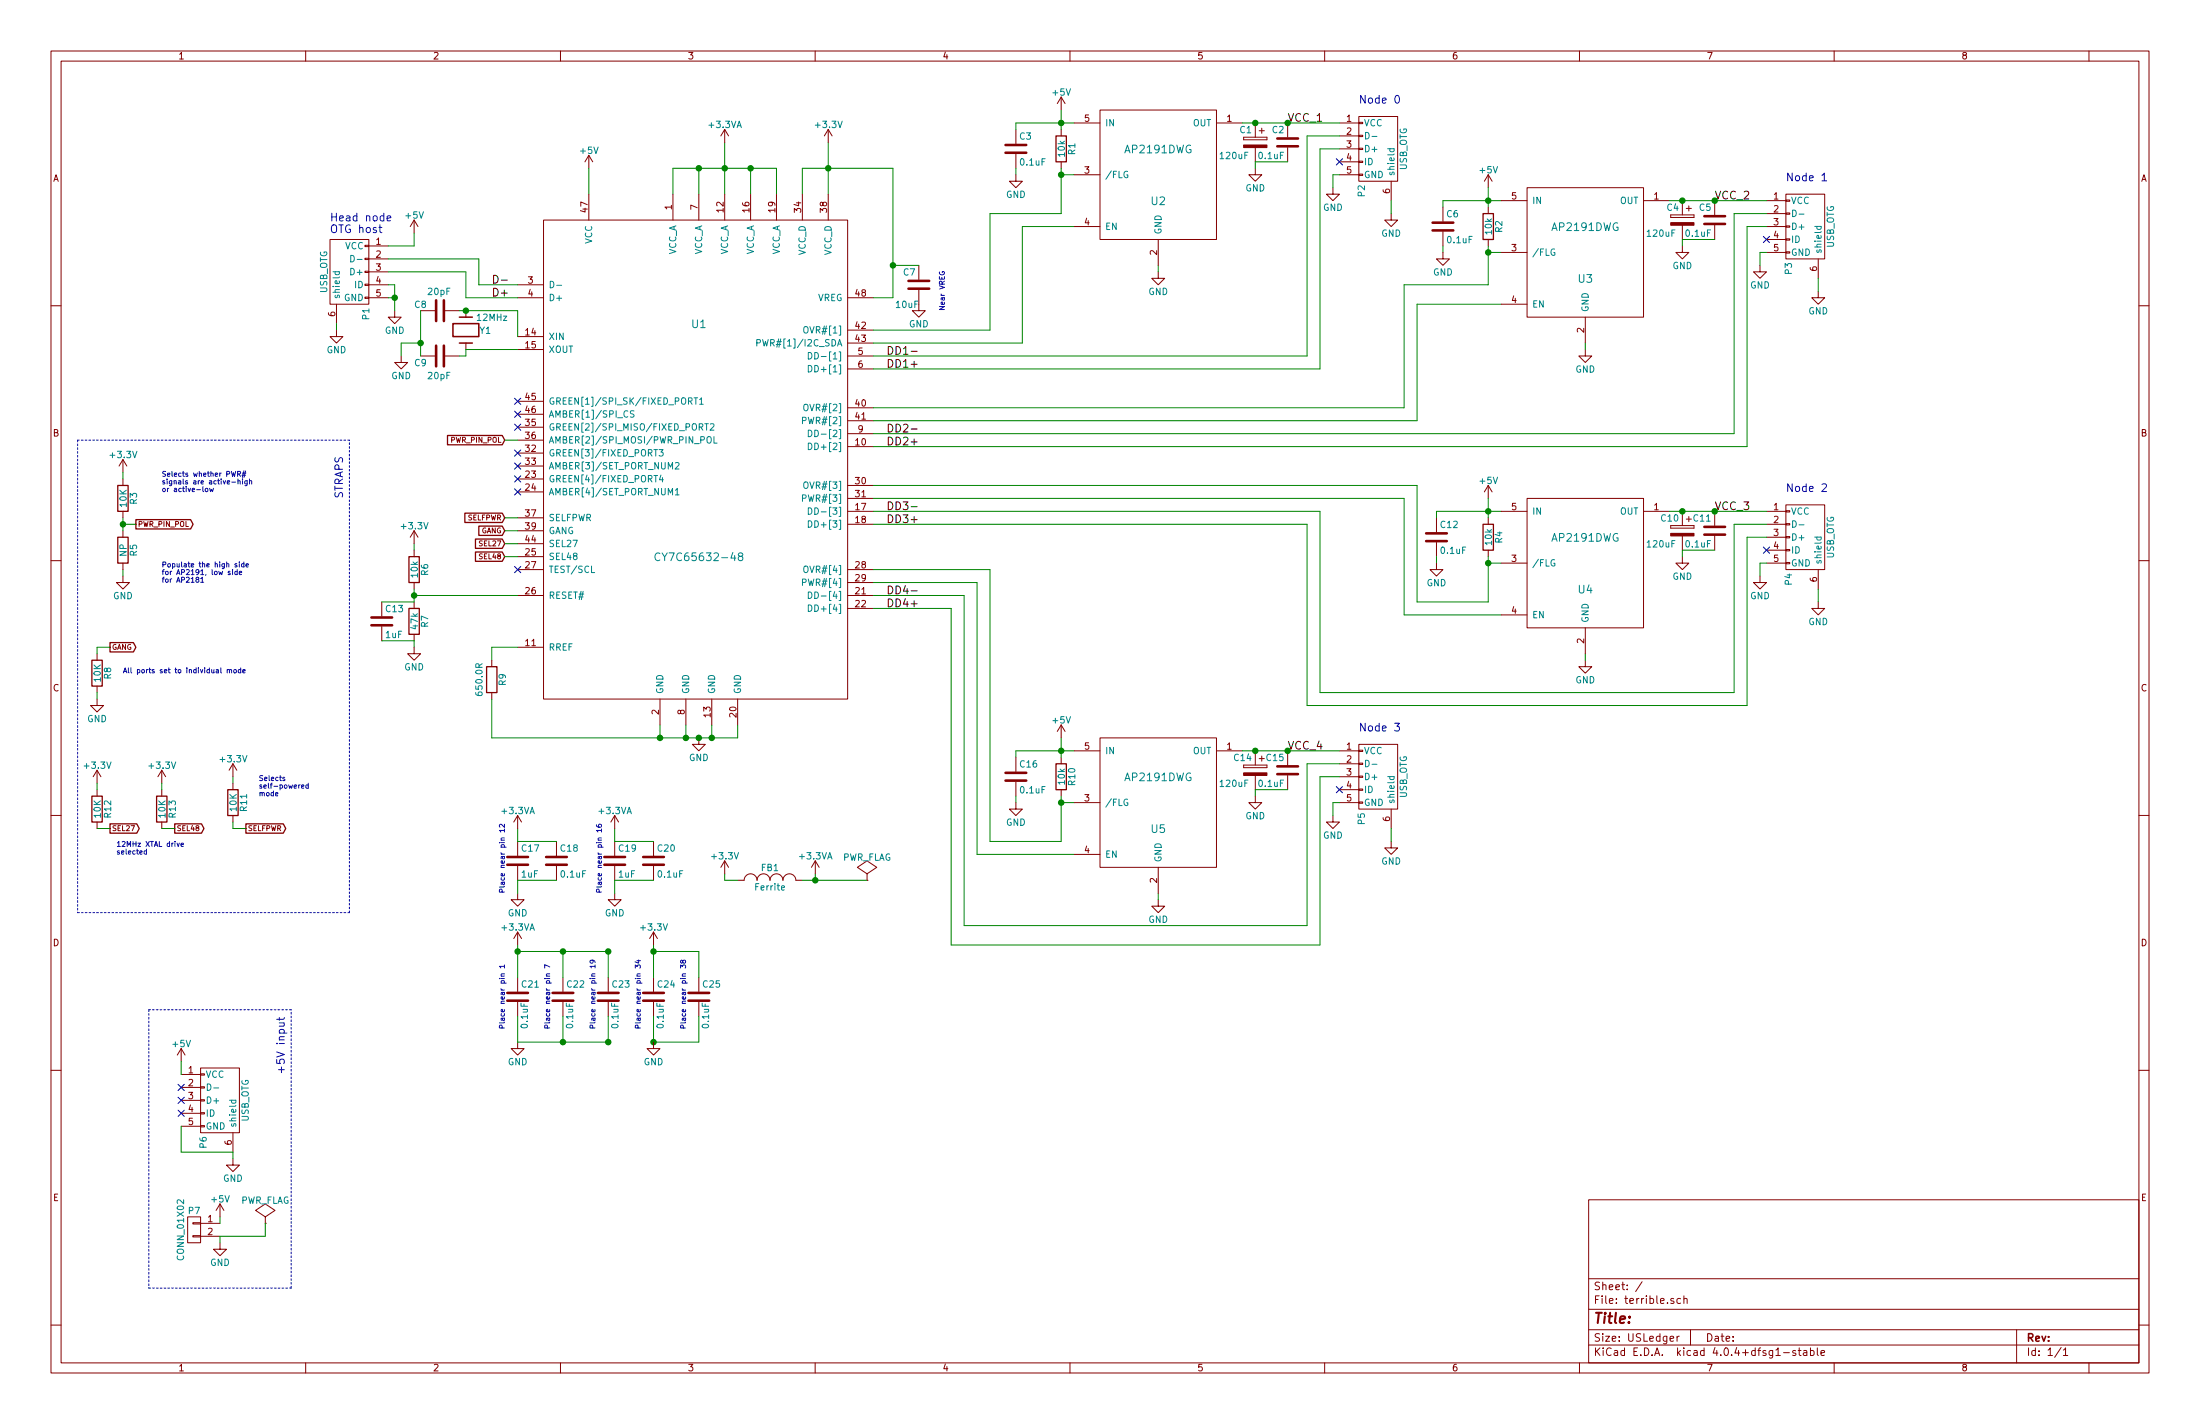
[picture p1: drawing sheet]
EESchema Schematic File Version 2
LIBS:power
LIBS:device
LIBS:transistors
LIBS:conn
LIBS:linear
LIBS:regul
LIBS:74xx
LIBS:cmos4000
LIBS:adc-dac
LIBS:memory
LIBS:xilinx
LIBS:microcontrollers
LIBS:dsp
LIBS:microchip
LIBS:analog_switches
LIBS:motorola
LIBS:texas
LIBS:intel
LIBS:audio
LIBS:interface
LIBS:digital-audio
LIBS:philips
LIBS:display
LIBS:cypress
LIBS:siliconi
LIBS:opto
LIBS:atmel
LIBS:contrib
LIBS:valves
LIBS:cy7c65632-48
LIBS:ap2191dwg
LIBS:terrible-cache
EELAYER 25 0
EELAYER END
$Descr USLedger 17000 11000
encoding utf-8
Sheet 1 1
Title ""
Date ""
Rev ""
Comp ""
Comment1 ""
Comment2 ""
Comment3 ""
Comment4 ""
$EndDescr
$Comp
L CY7C65632-48 U1
U 1 1
P 5400 3600
F 0 "U1" H 5400 4700 60  0000 C CNN
F 1 "CY7C65632-48" H 5400 2900 60  0000 C CNN
F 2 "Housings_QFP:TQFP-48_7x7mm_Pitch0.5mm" H 5400 3500 60  0001 C CNN
F 3 "" H 5400 3500 60  0001 C CNN
	1    5400 3600
	1    0    0    -1  
$EndComp
$Comp
L GND #PWR01
U 1 1
P 8950 2100
F 0 "#PWR01" H 8950 1850 50  0001 C CNN
F 1 "GND" H 8950 1950 50  0000 C CNN
F 2 "" H 8950 2100 50  0000 C CNN
F 3 "" H 8950 2100 50  0000 C CNN
	1    8950 2100
	1    0    0    -1  
$EndComp
$Comp
L R R1
U 1 1
P 8200 1150
F 0 "R1" V 8280 1150 50  0000 C CNN
F 1 "10k" V 8200 1150 50  0000 C CNN
F 2 "Resistors_SMD:R_0603_HandSoldering" V 8130 1150 50  0001 C CNN
F 3 "" H 8200 1150 50  0000 C CNN
	1    8200 1150
	1    0    0    -1  
$EndComp
$Comp
L C C3
U 1 1
P 7850 1150
F 0 "C3" H 7875 1250 50  0000 L CNN
F 1 "0.1uF" H 7875 1050 50  0000 L CNN
F 2 "Capacitors_SMD:C_0805_HandSoldering" H 7888 1000 50  0001 C CNN
F 3 "" H 7850 1150 50  0000 C CNN
	1    7850 1150
	1    0    0    -1  
$EndComp
$Comp
L +5V #PWR02
U 1 1
P 8200 850
F 0 "#PWR02" H 8200 700 50  0001 C CNN
F 1 "+5V" H 8200 990 50  0000 C CNN
F 2 "" H 8200 850 50  0000 C CNN
F 3 "" H 8200 850 50  0000 C CNN
	1    8200 850 
	1    0    0    -1  
$EndComp
$Comp
L USB_OTG P2
U 1 1
P 10650 1150
F 0 "P2" H 10975 1025 50  0000 C CNN
F 1 "USB_OTG" H 10650 1350 50  0000 C CNN
F 2 "Connect:USB_Micro-B" V 10600 1050 50  0001 C CNN
F 3 "" V 10600 1050 50  0000 C CNN
	1    10650 1150
	0    1    1    0   
$EndComp
$Comp
L GND #PWR03
U 1 1
P 10300 1450
F 0 "#PWR03" H 10300 1200 50  0001 C CNN
F 1 "GND" H 10300 1300 50  0000 C CNN
F 2 "" H 10300 1450 50  0000 C CNN
F 3 "" H 10300 1450 50  0000 C CNN
	1    10300 1450
	1    0    0    -1  
$EndComp
$Comp
L GND #PWR04
U 1 1
P 10750 1650
F 0 "#PWR04" H 10750 1400 50  0001 C CNN
F 1 "GND" H 10750 1500 50  0000 C CNN
F 2 "" H 10750 1650 50  0000 C CNN
F 3 "" H 10750 1650 50  0000 C CNN
	1    10750 1650
	1    0    0    -1  
$EndComp
NoConn ~ 10350 1250
$Comp
L GND #PWR05
U 1 1
P 12250 2700
F 0 "#PWR05" H 12250 2450 50  0001 C CNN
F 1 "GND" H 12250 2550 50  0000 C CNN
F 2 "" H 12250 2700 50  0000 C CNN
F 3 "" H 12250 2700 50  0000 C CNN
	1    12250 2700
	1    0    0    -1  
$EndComp
$Comp
L R R2
U 1 1
P 11500 1750
F 0 "R2" V 11580 1750 50  0000 C CNN
F 1 "10k" V 11500 1750 50  0000 C CNN
F 2 "Resistors_SMD:R_0603_HandSoldering" V 11430 1750 50  0001 C CNN
F 3 "" H 11500 1750 50  0000 C CNN
	1    11500 1750
	1    0    0    -1  
$EndComp
$Comp
L C C6
U 1 1
P 11150 1750
F 0 "C6" H 11175 1850 50  0000 L CNN
F 1 "0.1uF" H 11175 1650 50  0000 L CNN
F 2 "Capacitors_SMD:C_0805_HandSoldering" H 11188 1600 50  0001 C CNN
F 3 "" H 11150 1750 50  0000 C CNN
	1    11150 1750
	1    0    0    -1  
$EndComp
$Comp
L +5V #PWR06
U 1 1
P 11500 1450
F 0 "#PWR06" H 11500 1300 50  0001 C CNN
F 1 "+5V" H 11500 1590 50  0000 C CNN
F 2 "" H 11500 1450 50  0000 C CNN
F 3 "" H 11500 1450 50  0000 C CNN
	1    11500 1450
	1    0    0    -1  
$EndComp
$Comp
L GND #PWR07
U 1 1
P 12250 5100
F 0 "#PWR07" H 12250 4850 50  0001 C CNN
F 1 "GND" H 12250 4950 50  0000 C CNN
F 2 "" H 12250 5100 50  0000 C CNN
F 3 "" H 12250 5100 50  0000 C CNN
	1    12250 5100
	1    0    0    -1  
$EndComp
$Comp
L R R4
U 1 1
P 11500 4150
F 0 "R4" V 11580 4150 50  0000 C CNN
F 1 "10k" V 11500 4150 50  0000 C CNN
F 2 "Resistors_SMD:R_0603_HandSoldering" V 11430 4150 50  0001 C CNN
F 3 "" H 11500 4150 50  0000 C CNN
	1    11500 4150
	1    0    0    -1  
$EndComp
$Comp
L C C12
U 1 1
P 11100 4150
F 0 "C12" H 11125 4250 50  0000 L CNN
F 1 "0.1uF" H 11125 4050 50  0000 L CNN
F 2 "Capacitors_SMD:C_0805_HandSoldering" H 11138 4000 50  0001 C CNN
F 3 "" H 11100 4150 50  0000 C CNN
	1    11100 4150
	1    0    0    -1  
$EndComp
$Comp
L +5V #PWR08
U 1 1
P 11500 3850
F 0 "#PWR08" H 11500 3700 50  0001 C CNN
F 1 "+5V" H 11500 3990 50  0000 C CNN
F 2 "" H 11500 3850 50  0000 C CNN
F 3 "" H 11500 3850 50  0000 C CNN
	1    11500 3850
	1    0    0    -1  
$EndComp
$Comp
L GND #PWR09
U 1 1
P 8950 6950
F 0 "#PWR09" H 8950 6700 50  0001 C CNN
F 1 "GND" H 8950 6800 50  0000 C CNN
F 2 "" H 8950 6950 50  0000 C CNN
F 3 "" H 8950 6950 50  0000 C CNN
	1    8950 6950
	1    0    0    -1  
$EndComp
$Comp
L R R10
U 1 1
P 8200 6000
F 0 "R10" V 8280 6000 50  0000 C CNN
F 1 "10k" V 8200 6000 50  0000 C CNN
F 2 "Resistors_SMD:R_0603_HandSoldering" V 8130 6000 50  0001 C CNN
F 3 "" H 8200 6000 50  0000 C CNN
	1    8200 6000
	1    0    0    -1  
$EndComp
$Comp
L C C16
U 1 1
P 7850 6000
F 0 "C16" H 7875 6100 50  0000 L CNN
F 1 "0.1uF" H 7875 5900 50  0000 L CNN
F 2 "Capacitors_SMD:C_0805_HandSoldering" H 7888 5850 50  0001 C CNN
F 3 "" H 7850 6000 50  0000 C CNN
	1    7850 6000
	1    0    0    -1  
$EndComp
$Comp
L +5V #PWR010
U 1 1
P 8200 5700
F 0 "#PWR010" H 8200 5550 50  0001 C CNN
F 1 "+5V" H 8200 5840 50  0000 C CNN
F 2 "" H 8200 5700 50  0000 C CNN
F 3 "" H 8200 5700 50  0000 C CNN
	1    8200 5700
	1    0    0    -1  
$EndComp
Wire Wire Line
	6750 2550 7650 2550
Wire Wire Line
	6750 2650 7900 2650
Wire Wire Line
	7900 2650 7900 1750
Wire Wire Line
	7900 1750 8300 1750
Wire Wire Line
	8950 2050 8950 2100
Wire Wire Line
	7850 950  8300 950 
Wire Wire Line
	8200 850  8200 1000
Wire Wire Line
	8200 1300 8200 1650
Connection ~ 8200 1350
Wire Wire Line
	7850 1300 7850 1350
Wire Wire Line
	7850 1000 7850 950 
Connection ~ 8200 950 
Wire Wire Line
	6750 2750 10100 2750
Wire Wire Line
	6750 2850 10200 2850
Wire Wire Line
	10300 1450 10300 1350
Wire Wire Line
	10300 1350 10350 1350
Wire Wire Line
	10750 1650 10750 1550
Wire Wire Line
	10950 2350 11600 2350
Wire Wire Line
	12250 2650 12250 2700
Wire Wire Line
	11150 1550 11600 1550
Wire Wire Line
	11500 1450 11500 1600
Wire Wire Line
	11500 1900 11500 2200
Connection ~ 11500 1950
Wire Wire Line
	11150 1900 11150 1950
Wire Wire Line
	11150 1600 11150 1550
Connection ~ 11500 1550
Wire Wire Line
	10850 4750 11600 4750
Wire Wire Line
	12250 5050 12250 5100
Wire Wire Line
	11100 3950 11600 3950
Wire Wire Line
	11500 3850 11500 4000
Wire Wire Line
	11500 4300 11500 4650
Connection ~ 11500 4350
Wire Wire Line
	11100 4300 11100 4350
Wire Wire Line
	11100 4000 11100 3950
Connection ~ 11500 3950
Wire Wire Line
	7550 6600 8300 6600
Wire Wire Line
	8950 6900 8950 6950
Wire Wire Line
	7850 5800 8300 5800
Wire Wire Line
	8200 5700 8200 5850
Wire Wire Line
	8200 6150 8200 6500
Connection ~ 8200 6200
Wire Wire Line
	7850 6150 7850 6200
Wire Wire Line
	7850 5850 7850 5800
Connection ~ 8200 5800
Wire Wire Line
	10850 3150 6750 3150
Wire Wire Line
	6750 3250 10950 3250
Wire Wire Line
	10950 3250 10950 2350
Wire Wire Line
	6750 3350 13400 3350
Wire Wire Line
	6750 3450 13500 3450
Wire Wire Line
	6750 3750 10950 3750
Wire Wire Line
	10850 4750 10850 3850
Wire Wire Line
	10850 3850 6750 3850
Wire Wire Line
	6750 3950 10200 3950
Wire Wire Line
	10200 3950 10200 5350
Wire Wire Line
	10100 4050 10100 5450
Wire Wire Line
	10100 4050 6750 4050
Wire Wire Line
	7650 4400 7650 6500
Wire Wire Line
	7650 4400 6750 4400
Wire Wire Line
	6750 4500 7550 4500
Wire Wire Line
	6750 4600 7450 4600
Wire Wire Line
	7350 4700 6750 4700
Wire Wire Line
	5200 1500 5200 1300
Wire Wire Line
	6900 1300 6900 2300
Wire Wire Line
	6900 2300 6750 2300
Wire Wire Line
	5400 1500 5400 1300
Connection ~ 5400 1300
Wire Wire Line
	5600 1100 5600 1500
Connection ~ 5600 1300
Wire Wire Line
	5800 1300 5800 1500
Connection ~ 5800 1300
Wire Wire Line
	6000 1300 6000 1500
Wire Wire Line
	6200 1300 6200 1500
Wire Wire Line
	6400 1100 6400 1500
Connection ~ 6400 1300
$Comp
L +3.3V #PWR011
U 1 1
P 6400 1100
F 0 "#PWR011" H 6400 950 50  0001 C CNN
F 1 "+3.3V" H 6400 1240 50  0000 C CNN
F 2 "" H 6400 1100 50  0000 C CNN
F 3 "" H 6400 1100 50  0000 C CNN
	1    6400 1100
	1    0    0    -1  
$EndComp
$Comp
L +5V #PWR012
U 1 1
P 4550 1300
F 0 "#PWR012" H 4550 1150 50  0001 C CNN
F 1 "+5V" H 4550 1440 50  0000 C CNN
F 2 "" H 4550 1300 50  0000 C CNN
F 3 "" H 4550 1300 50  0000 C CNN
	1    4550 1300
	1    0    0    -1  
$EndComp
Wire Wire Line
	4550 1500 4550 1300
$Comp
L GND #PWR013
U 1 1
P 5400 5700
F 0 "#PWR013" H 5400 5450 50  0001 C CNN
F 1 "GND" H 5400 5550 50  0000 C CNN
F 2 "" H 5400 5700 50  0000 C CNN
F 3 "" H 5400 5700 50  0000 C CNN
	1    5400 5700
	1    0    0    -1  
$EndComp
Wire Wire Line
	5100 5600 5100 5700
Wire Wire Line
	3800 5700 5700 5700
Wire Wire Line
	5700 5700 5700 5600
Connection ~ 5400 5700
Wire Wire Line
	5500 5600 5500 5700
Connection ~ 5500 5700
Wire Wire Line
	5300 5600 5300 5700
Connection ~ 5300 5700
$Comp
L USB_OTG P1
U 1 1
P 2700 2100
F 0 "P1" H 3025 1975 50  0000 C CNN
F 1 "USB_OTG" H 2700 2300 50  0000 C CNN
F 2 "Connect:USB_Micro-B" V 2650 2000 50  0001 C CNN
F 3 "" V 2650 2000 50  0000 C CNN
	1    2700 2100
	0    -1   1    0   
$EndComp
Wire Wire Line
	3000 2000 3700 2000
Wire Wire Line
	3700 2000 3700 2200
Wire Wire Line
	3700 2200 4000 2200
Wire Wire Line
	3000 2100 3600 2100
Wire Wire Line
	3600 2100 3600 2300
Wire Wire Line
	3600 2300 4000 2300
$Comp
L GND #PWR014
U 1 1
P 2600 2550
F 0 "#PWR014" H 2600 2300 50  0001 C CNN
F 1 "GND" H 2600 2400 50  0000 C CNN
F 2 "" H 2600 2550 50  0000 C CNN
F 3 "" H 2600 2550 50  0000 C CNN
	1    2600 2550
	1    0    0    -1  
$EndComp
$Comp
L GND #PWR015
U 1 1
P 3050 2400
F 0 "#PWR015" H 3050 2150 50  0001 C CNN
F 1 "GND" H 3050 2250 50  0000 C CNN
F 2 "" H 3050 2400 50  0000 C CNN
F 3 "" H 3050 2400 50  0000 C CNN
	1    3050 2400
	1    0    0    -1  
$EndComp
Wire Wire Line
	2600 2500 2600 2550
Wire Wire Line
	3000 2200 3050 2200
Wire Wire Line
	3050 2200 3050 2400
Wire Wire Line
	3000 2300 3050 2300
Connection ~ 3050 2300
Text Notes 2550 1800 0    60   ~ 0
Head node\nOTG host
Text Notes 10500 800  0    60   ~ 0
Node 0
Text Notes 13800 1400 0    60   ~ 0
Node 1
Text Notes 13800 3800 0    60   ~ 0
Node 2
Text Notes 10500 5650 0    60   ~ 0
Node 3
Wire Wire Line
	4000 2400 4000 2600
$Comp
L C C8
U 1 1
P 3400 2400
F 0 "C8" V 3350 2200 50  0000 L CNN
F 1 "20pF" V 3250 2300 50  0000 L CNN
F 2 "Capacitors_SMD:C_0805_HandSoldering" H 3438 2250 50  0001 C CNN
F 3 "" H 3400 2400 50  0000 C CNN
	1    3400 2400
	0    1    1    0   
$EndComp
$Comp
L C C9
U 1 1
P 3400 2750
F 0 "C9" V 3450 2550 50  0000 L CNN
F 1 "20pF" V 3550 2650 50  0000 L CNN
F 2 "Capacitors_SMD:C_0805_HandSoldering" H 3438 2600 50  0001 C CNN
F 3 "" H 3400 2750 50  0000 C CNN
	1    3400 2750
	0    1    1    0   
$EndComp
$Comp
L Crystal Y1
U 1 1
P 3600 2550
F 0 "Y1" V 3600 2700 50  0000 C CNN
F 1 "12MHz" V 3500 2750 50  0000 C CNN
F 2 "Crystals:Crystal_HC49-SD_SMD" H 3600 2550 50  0001 C CNN
F 3 "" H 3600 2550 50  0000 C CNN
	1    3600 2550
	0    1    1    0   
$EndComp
Wire Wire Line
	3550 2400 4000 2400
Wire Wire Line
	3550 2750 3600 2750
Wire Wire Line
	3600 2750 3600 2700
Wire Wire Line
	3600 2700 4000 2700
Connection ~ 3600 2400
Wire Wire Line
	3250 2400 3250 2750
$Comp
L GND #PWR016
U 1 1
P 3100 2750
F 0 "#PWR016" H 3100 2500 50  0001 C CNN
F 1 "GND" H 3100 2600 50  0000 C CNN
F 2 "" H 3100 2750 50  0000 C CNN
F 3 "" H 3100 2750 50  0000 C CNN
	1    3100 2750
	1    0    0    -1  
$EndComp
Wire Wire Line
	3100 2750 3100 2650
Wire Wire Line
	3100 2650 3250 2650
Connection ~ 3250 2650
NoConn ~ 4000 4400
$Comp
L AP2191DWG U2
U 1 1
P 8950 1400
F 0 "U2" H 8950 1250 60  0000 C CNN
F 1 "AP2191DWG" H 8950 1650 60  0000 C CNN
F 2 "TO_SOT_Packages_SMD:SOT-23-5" H 8950 1400 60  0001 C CNN
F 3 "" H 8950 1400 60  0001 C CNN
	1    8950 1400
	1    0    0    -1  
$EndComp
$Comp
L AP2191DWG U3
U 1 1
P 12250 2000
F 0 "U3" H 12250 1850 60  0000 C CNN
F 1 "AP2191DWG" H 12250 2250 60  0000 C CNN
F 2 "TO_SOT_Packages_SMD:SOT-23-5" H 12250 2000 60  0001 C CNN
F 3 "" H 12250 2000 60  0001 C CNN
	1    12250 2000
	1    0    0    -1  
$EndComp
$Comp
L AP2191DWG U4
U 1 1
P 12250 4400
F 0 "U4" H 12250 4250 60  0000 C CNN
F 1 "AP2191DWG" H 12250 4650 60  0000 C CNN
F 2 "TO_SOT_Packages_SMD:SOT-23-5" H 12250 4400 60  0001 C CNN
F 3 "" H 12250 4400 60  0001 C CNN
	1    12250 4400
	1    0    0    -1  
$EndComp
$Comp
L AP2191DWG U5
U 1 1
P 8950 6250
F 0 "U5" H 8950 6100 60  0000 C CNN
F 1 "AP2191DWG" H 8950 6500 60  0000 C CNN
F 2 "TO_SOT_Packages_SMD:SOT-23-5" H 8950 6250 60  0001 C CNN
F 3 "" H 8950 6250 60  0001 C CNN
	1    8950 6250
	1    0    0    -1  
$EndComp
Text GLabel 3900 4200 0    39   Input ~ 0
SEL27
Text GLabel 3900 4300 0    39   Input ~ 0
SEL48
Text GLabel 3900 4000 0    39   Input ~ 0
SELFPWR
Text GLabel 3900 4100 0    39   Input ~ 0
GANG
NoConn ~ 4000 3200
NoConn ~ 4000 3100
NoConn ~ 4000 3300
NoConn ~ 4000 3500
NoConn ~ 4000 3700
NoConn ~ 4000 3800
NoConn ~ 4000 3600
Text GLabel 3900 3400 0    39   Input ~ 0
PWR_PIN_POL
Wire Wire Line
	3900 3400 4000 3400
Wire Wire Line
	4000 4000 3900 4000
Wire Wire Line
	3900 4100 4000 4100
Wire Wire Line
	4000 4200 3900 4200
Wire Wire Line
	3900 4300 4000 4300
Text GLabel 1050 4050 2    39   Output ~ 0
PWR_PIN_POL
$Comp
L R R3
U 1 1
P 950 3850
F 0 "R3" V 1030 3850 50  0000 C CNN
F 1 "10K" V 950 3850 50  0000 C CNN
F 2 "Resistors_SMD:R_0603_HandSoldering" V 880 3850 50  0001 C CNN
F 3 "" H 950 3850 50  0000 C CNN
	1    950  3850
	1    0    0    -1  
$EndComp
$Comp
L +3.3V #PWR017
U 1 1
P 950 3650
F 0 "#PWR017" H 950 3500 50  0001 C CNN
F 1 "+3.3V" H 950 3790 50  0000 C CNN
F 2 "" H 950 3650 50  0000 C CNN
F 3 "" H 950 3650 50  0000 C CNN
	1    950  3650
	1    0    0    -1  
$EndComp
Wire Wire Line
	950  3650 950  3700
Wire Wire Line
	950  4000 950  4100
Wire Wire Line
	950  4050 1050 4050
Connection ~ 950  4050
Text Notes 1250 4500 0    39   ~ 0
Populate the high side\nfor AP2191, low side\nfor AP2181
Text Notes 1250 3800 0    39   ~ 0
Selects whether PWR#\nsignals are active-high\nor active-low
Text GLabel 850  5000 2    39   Output ~ 0
GANG
$Comp
L R R8
U 1 1
P 750 5200
F 0 "R8" V 830 5200 50  0000 C CNN
F 1 "10K" V 750 5200 50  0000 C CNN
F 2 "Resistors_SMD:R_0603_HandSoldering" V 680 5200 50  0001 C CNN
F 3 "" H 750 5200 50  0000 C CNN
	1    750  5200
	1    0    0    -1  
$EndComp
$Comp
L GND #PWR018
U 1 1
P 750 5400
F 0 "#PWR018" H 750 5150 50  0001 C CNN
F 1 "GND" H 750 5250 50  0000 C CNN
F 2 "" H 750 5400 50  0000 C CNN
F 3 "" H 750 5400 50  0000 C CNN
	1    750  5400
	1    0    0    -1  
$EndComp
Wire Wire Line
	750  5000 850  5000
Wire Wire Line
	750  5350 750  5400
Wire Wire Line
	750  5000 750  5050
Text Notes 950  5200 0    39   ~ 0
All ports set to individual mode
Text GLabel 1350 6400 2    39   Output ~ 0
SEL48
$Comp
L R R13
U 1 1
P 1250 6250
F 0 "R13" V 1330 6250 50  0000 C CNN
F 1 "10K" V 1250 6250 50  0000 C CNN
F 2 "Resistors_SMD:R_0603_HandSoldering" V 1180 6250 50  0001 C CNN
F 3 "" H 1250 6250 50  0000 C CNN
	1    1250 6250
	1    0    0    -1  
$EndComp
$Comp
L +3.3V #PWR019
U 1 1
P 1250 6050
F 0 "#PWR019" H 1250 5900 50  0001 C CNN
F 1 "+3.3V" H 1250 6190 50  0000 C CNN
F 2 "" H 1250 6050 50  0000 C CNN
F 3 "" H 1250 6050 50  0000 C CNN
	1    1250 6050
	1    0    0    -1  
$EndComp
Wire Wire Line
	1250 6050 1250 6100
Wire Wire Line
	1250 6400 1350 6400
Text GLabel 850  6400 2    39   Output ~ 0
SEL27
$Comp
L R R12
U 1 1
P 750 6250
F 0 "R12" V 830 6250 50  0000 C CNN
F 1 "10K" V 750 6250 50  0000 C CNN
F 2 "Resistors_SMD:R_0603_HandSoldering" V 680 6250 50  0001 C CNN
F 3 "" H 750 6250 50  0000 C CNN
	1    750  6250
	1    0    0    -1  
$EndComp
$Comp
L +3.3V #PWR020
U 1 1
P 750 6050
F 0 "#PWR020" H 750 5900 50  0001 C CNN
F 1 "+3.3V" H 750 6190 50  0000 C CNN
F 2 "" H 750 6050 50  0000 C CNN
F 3 "" H 750 6050 50  0000 C CNN
	1    750  6050
	1    0    0    -1  
$EndComp
Wire Wire Line
	750  6050 750  6100
Wire Wire Line
	750  6400 850  6400
Text Notes 900  6600 0    39   ~ 0
12MHz XTAL drive\nselected
Text GLabel 1900 6400 2    39   Output ~ 0
SELFPWR
$Comp
L R R11
U 1 1
P 1800 6200
F 0 "R11" V 1880 6200 50  0000 C CNN
F 1 "10K" V 1800 6200 50  0000 C CNN
F 2 "Resistors_SMD:R_0603_HandSoldering" V 1730 6200 50  0001 C CNN
F 3 "" H 1800 6200 50  0000 C CNN
	1    1800 6200
	1    0    0    -1  
$EndComp
$Comp
L +3.3V #PWR021
U 1 1
P 1800 6000
F 0 "#PWR021" H 1800 5850 50  0001 C CNN
F 1 "+3.3V" H 1800 6140 50  0000 C CNN
F 2 "" H 1800 6000 50  0000 C CNN
F 3 "" H 1800 6000 50  0000 C CNN
	1    1800 6000
	1    0    0    -1  
$EndComp
Wire Wire Line
	1800 6000 1800 6050
Wire Wire Line
	1800 6400 1900 6400
Text Notes 2000 6150 0    39   ~ 0
Selects\nself-powered\nmode
Wire Notes Line
	600  3400 600  7050
Wire Notes Line
	600  7050 2700 7050
Wire Notes Line
	2700 7050 2700 3400
Wire Notes Line
	2700 3400 600  3400
Text Notes 2650 3850 1    59   ~ 0
STRAPS
$Comp
L R R9
U 1 1
P 3800 5250
F 0 "R9" V 3880 5250 50  0000 C CNN
F 1 "650.0R" V 3700 5250 50  0000 C CNN
F 2 "Resistors_SMD:R_0603_HandSoldering" V 3730 5250 50  0001 C CNN
F 3 "" H 3800 5250 50  0000 C CNN
	1    3800 5250
	1    0    0    -1  
$EndComp
Wire Wire Line
	3800 5100 3800 5000
Wire Wire Line
	3800 5000 4000 5000
Wire Wire Line
	3800 5400 3800 5700
Connection ~ 5100 5700
$Comp
L R R7
U 1 1
P 3200 4800
F 0 "R7" V 3280 4800 50  0000 C CNN
F 1 "47k" V 3200 4800 50  0000 C CNN
F 2 "Resistors_SMD:R_0603_HandSoldering" V 3130 4800 50  0001 C CNN
F 3 "" H 3200 4800 50  0000 C CNN
	1    3200 4800
	1    0    0    -1  
$EndComp
$Comp
L C C13
U 1 1
P 2950 4800
F 0 "C13" H 2975 4900 50  0000 L CNN
F 1 "1uF" H 2975 4700 50  0000 L CNN
F 2 "Capacitors_SMD:C_0805_HandSoldering" H 2988 4650 50  0001 C CNN
F 3 "" H 2950 4800 50  0000 C CNN
	1    2950 4800
	1    0    0    -1  
$EndComp
$Comp
L R R6
U 1 1
P 3200 4400
F 0 "R6" V 3280 4400 50  0000 C CNN
F 1 "10k" V 3200 4400 50  0000 C CNN
F 2 "Resistors_SMD:R_0603_HandSoldering" V 3130 4400 50  0001 C CNN
F 3 "" H 3200 4400 50  0000 C CNN
	1    3200 4400
	1    0    0    -1  
$EndComp
$Comp
L GND #PWR022
U 1 1
P 3200 5000
F 0 "#PWR022" H 3200 4750 50  0001 C CNN
F 1 "GND" H 3200 4850 50  0000 C CNN
F 2 "" H 3200 5000 50  0000 C CNN
F 3 "" H 3200 5000 50  0000 C CNN
	1    3200 5000
	1    0    0    -1  
$EndComp
$Comp
L +3.3V #PWR023
U 1 1
P 3200 4200
F 0 "#PWR023" H 3200 4050 50  0001 C CNN
F 1 "+3.3V" H 3200 4340 50  0000 C CNN
F 2 "" H 3200 4200 50  0000 C CNN
F 3 "" H 3200 4200 50  0000 C CNN
	1    3200 4200
	1    0    0    -1  
$EndComp
Wire Wire Line
	3200 4200 3200 4250
Wire Wire Line
	3200 4950 3200 5000
Wire Wire Line
	2950 4950 3200 4950
Wire Wire Line
	3200 4650 2950 4650
Wire Wire Line
	3200 4550 3200 4650
Wire Wire Line
	4000 4600 3200 4600
Connection ~ 3200 4600
$Comp
L +5V #PWR024
U 1 1
P 3200 1800
F 0 "#PWR024" H 3200 1650 50  0001 C CNN
F 1 "+5V" H 3200 1940 50  0000 C CNN
F 2 "" H 3200 1800 50  0000 C CNN
F 3 "" H 3200 1800 50  0000 C CNN
	1    3200 1800
	1    0    0    -1  
$EndComp
Wire Wire Line
	3000 1900 3200 1900
Wire Wire Line
	3200 1900 3200 1800
$Comp
L C C17
U 1 1
P 4000 6650
F 0 "C17" H 4025 6750 50  0000 L CNN
F 1 "1uF" H 4025 6550 50  0000 L CNN
F 2 "Capacitors_SMD:C_0805_HandSoldering" H 4038 6500 50  0001 C CNN
F 3 "" H 4000 6650 50  0000 C CNN
	1    4000 6650
	1    0    0    -1  
$EndComp
$Comp
L C C18
U 1 1
P 4300 6650
F 0 "C18" H 4325 6750 50  0000 L CNN
F 1 "0.1uF" H 4325 6550 50  0000 L CNN
F 2 "Capacitors_SMD:C_0805_HandSoldering" H 4338 6500 50  0001 C CNN
F 3 "" H 4300 6650 50  0000 C CNN
	1    4300 6650
	1    0    0    -1  
$EndComp
$Comp
L C C21
U 1 1
P 4000 7700
F 0 "C21" H 4025 7800 50  0000 L CNN
F 1 "0.1uF" V 4050 7450 50  0000 L CNN
F 2 "Capacitors_SMD:C_0805_HandSoldering" H 4038 7550 50  0001 C CNN
F 3 "" H 4000 7700 50  0000 C CNN
	1    4000 7700
	1    0    0    -1  
$EndComp
$Comp
L GND #PWR025
U 1 1
P 4000 6900
F 0 "#PWR025" H 4000 6650 50  0001 C CNN
F 1 "GND" H 4000 6750 50  0000 C CNN
F 2 "" H 4000 6900 50  0000 C CNN
F 3 "" H 4000 6900 50  0000 C CNN
	1    4000 6900
	1    0    0    -1  
$EndComp
Wire Wire Line
	4000 6400 4000 6500
Wire Wire Line
	4000 6800 4000 6900
$Comp
L GND #PWR026
U 1 1
P 4000 8050
F 0 "#PWR026" H 4000 7800 50  0001 C CNN
F 1 "GND" H 4000 7900 50  0000 C CNN
F 2 "" H 4000 8050 50  0000 C CNN
F 3 "" H 4000 8050 50  0000 C CNN
	1    4000 8050
	1    0    0    -1  
$EndComp
Wire Wire Line
	4000 7850 4000 8050
$Comp
L +3.3V #PWR027
U 1 1
P 5050 7300
F 0 "#PWR027" H 5050 7150 50  0001 C CNN
F 1 "+3.3V" H 5050 7440 50  0000 C CNN
F 2 "" H 5050 7300 50  0000 C CNN
F 3 "" H 5050 7300 50  0000 C CNN
	1    5050 7300
	1    0    0    -1  
$EndComp
Wire Wire Line
	4000 7300 4000 7550
Wire Wire Line
	4000 6500 4300 6500
Wire Wire Line
	4300 6800 4000 6800
$Comp
L C C19
U 1 1
P 4750 6650
F 0 "C19" H 4775 6750 50  0000 L CNN
F 1 "1uF" H 4775 6550 50  0000 L CNN
F 2 "Capacitors_SMD:C_0805_HandSoldering" H 4788 6500 50  0001 C CNN
F 3 "" H 4750 6650 50  0000 C CNN
	1    4750 6650
	1    0    0    -1  
$EndComp
$Comp
L C C20
U 1 1
P 5050 6650
F 0 "C20" H 5075 6750 50  0000 L CNN
F 1 "0.1uF" H 5075 6550 50  0000 L CNN
F 2 "Capacitors_SMD:C_0805_HandSoldering" H 5088 6500 50  0001 C CNN
F 3 "" H 5050 6650 50  0000 C CNN
	1    5050 6650
	1    0    0    -1  
$EndComp
$Comp
L GND #PWR028
U 1 1
P 4750 6900
F 0 "#PWR028" H 4750 6650 50  0001 C CNN
F 1 "GND" H 4750 6750 50  0000 C CNN
F 2 "" H 4750 6900 50  0000 C CNN
F 3 "" H 4750 6900 50  0000 C CNN
	1    4750 6900
	1    0    0    -1  
$EndComp
Wire Wire Line
	4750 6400 4750 6500
Wire Wire Line
	4750 6800 4750 6900
Wire Wire Line
	4750 6500 5050 6500
Wire Wire Line
	5050 6800 4750 6800
Text Notes 3900 6900 1    39   ~ 0
Place near pin 12
Text Notes 4650 6900 1    39   ~ 0
Place near pin 16
Text Notes 3900 7950 1    39   ~ 0
Place near pin 1
$Comp
L C C22
U 1 1
P 4350 7700
F 0 "C22" H 4375 7800 50  0000 L CNN
F 1 "0.1uF" V 4400 7450 50  0000 L CNN
F 2 "Capacitors_SMD:C_0805_HandSoldering" H 4388 7550 50  0001 C CNN
F 3 "" H 4350 7700 50  0000 C CNN
	1    4350 7700
	1    0    0    -1  
$EndComp
$Comp
L C C23
U 1 1
P 4700 7700
F 0 "C23" H 4725 7800 50  0000 L CNN
F 1 "0.1uF" V 4750 7450 50  0000 L CNN
F 2 "Capacitors_SMD:C_0805_HandSoldering" H 4738 7550 50  0001 C CNN
F 3 "" H 4700 7700 50  0000 C CNN
	1    4700 7700
	1    0    0    -1  
$EndComp
$Comp
L C C24
U 1 1
P 5050 7700
F 0 "C24" H 5075 7800 50  0000 L CNN
F 1 "0.1uF" V 5100 7450 50  0000 L CNN
F 2 "Capacitors_SMD:C_0805_HandSoldering" H 5088 7550 50  0001 C CNN
F 3 "" H 5050 7700 50  0000 C CNN
	1    5050 7700
	1    0    0    -1  
$EndComp
$Comp
L C C25
U 1 1
P 5400 7700
F 0 "C25" H 5425 7800 50  0000 L CNN
F 1 "0.1uF" V 5450 7450 50  0000 L CNN
F 2 "Capacitors_SMD:C_0805_HandSoldering" H 5438 7550 50  0001 C CNN
F 3 "" H 5400 7700 50  0000 C CNN
	1    5400 7700
	1    0    0    -1  
$EndComp
Wire Wire Line
	5400 7350 5400 7550
Wire Wire Line
	5400 7850 5400 8050
Wire Wire Line
	4350 7850 4350 8050
Connection ~ 4350 8050
Wire Wire Line
	4350 7350 4350 7550
Connection ~ 4350 7350
Wire Wire Line
	4700 7350 4700 7550
Connection ~ 4700 7350
Wire Wire Line
	5050 7300 5050 7550
Connection ~ 5050 7350
Wire Wire Line
	5050 7850 5050 8050
Connection ~ 5050 8050
Wire Wire Line
	4700 8050 4700 7850
Connection ~ 4700 8050
Text Notes 4250 7950 1    39   ~ 0
Place near pin 7
Text Notes 4600 7950 1    39   ~ 0
Place near pin 19
Text Notes 4950 7950 1    39   ~ 0
Place near pin 34
Text Notes 5300 7950 1    39   ~ 0
Place near pin 38
$Comp
L C C7
U 1 1
P 7100 2200
F 0 "C7" H 7125 2300 50  0000 L CNN
F 1 "10uF" H 7100 2050 50  0000 L CNN
F 2 "Capacitors_ThroughHole:C_Radial_D5_L11_P2.5" H 7138 2050 50  0001 C CNN
F 3 "" H 7100 2200 50  0000 C CNN
	1    7100 2200
	-1   0    0    -1  
$EndComp
Wire Wire Line
	6900 2050 7100 2050
Connection ~ 6900 2050
$Comp
L GND #PWR029
U 1 1
P 7100 2350
F 0 "#PWR029" H 7100 2100 50  0001 C CNN
F 1 "GND" H 7100 2200 50  0000 C CNN
F 2 "" H 7100 2350 50  0000 C CNN
F 3 "" H 7100 2350 50  0000 C CNN
	1    7100 2350
	1    0    0    -1  
$EndComp
Text Notes 7300 2400 1    39   ~ 0
Near VREG
Wire Wire Line
	5200 1300 6000 1300
Wire Wire Line
	6200 1300 6900 1300
$Comp
L +3.3VA #PWR030
U 1 1
P 5600 1100
F 0 "#PWR030" H 5600 950 50  0001 C CNN
F 1 "+3.3VA" H 5600 1240 50  0000 C CNN
F 2 "" H 5600 1100 50  0000 C CNN
F 3 "" H 5600 1100 50  0000 C CNN
	1    5600 1100
	1    0    0    -1  
$EndComp
$Comp
L +3.3VA #PWR031
U 1 1
P 4000 6400
F 0 "#PWR031" H 4000 6250 50  0001 C CNN
F 1 "+3.3VA" H 4000 6540 50  0000 C CNN
F 2 "" H 4000 6400 50  0000 C CNN
F 3 "" H 4000 6400 50  0000 C CNN
	1    4000 6400
	1    0    0    -1  
$EndComp
$Comp
L +3.3VA #PWR032
U 1 1
P 4750 6400
F 0 "#PWR032" H 4750 6250 50  0001 C CNN
F 1 "+3.3VA" H 4750 6540 50  0000 C CNN
F 2 "" H 4750 6400 50  0000 C CNN
F 3 "" H 4750 6400 50  0000 C CNN
	1    4750 6400
	1    0    0    -1  
$EndComp
$Comp
L +3.3VA #PWR033
U 1 1
P 4000 7300
F 0 "#PWR033" H 4000 7150 50  0001 C CNN
F 1 "+3.3VA" H 4000 7440 50  0000 C CNN
F 2 "" H 4000 7300 50  0000 C CNN
F 3 "" H 4000 7300 50  0000 C CNN
	1    4000 7300
	1    0    0    -1  
$EndComp
Wire Wire Line
	4000 7350 4700 7350
Connection ~ 4000 7350
Wire Wire Line
	4000 8050 4700 8050
Wire Wire Line
	5050 8050 5400 8050
Wire Wire Line
	5050 7350 5400 7350
$Comp
L GND #PWR034
U 1 1
P 5050 8050
F 0 "#PWR034" H 5050 7800 50  0001 C CNN
F 1 "GND" H 5050 7900 50  0000 C CNN
F 2 "" H 5050 8050 50  0000 C CNN
F 3 "" H 5050 8050 50  0000 C CNN
	1    5050 8050
	1    0    0    -1  
$EndComp
$Comp
L +3.3VA #PWR035
U 1 1
P 6300 6750
F 0 "#PWR035" H 6300 6600 50  0001 C CNN
F 1 "+3.3VA" H 6300 6890 50  0000 C CNN
F 2 "" H 6300 6750 50  0000 C CNN
F 3 "" H 6300 6750 50  0000 C CNN
	1    6300 6750
	-1   0    0    -1  
$EndComp
$Comp
L +3.3V #PWR036
U 1 1
P 5600 6750
F 0 "#PWR036" H 5600 6600 50  0001 C CNN
F 1 "+3.3V" H 5600 6890 50  0000 C CNN
F 2 "" H 5600 6750 50  0000 C CNN
F 3 "" H 5600 6750 50  0000 C CNN
	1    5600 6750
	-1   0    0    -1  
$EndComp
$Comp
L INDUCTOR_SMALL FB1
U 1 1
P 5950 6800
F 0 "FB1" H 5950 6900 50  0000 C CNN
F 1 "Ferrite" H 5950 6750 50  0000 C CNN
F 2 "Choke_SMD:Choke_SMD_1206_Handsoldering" H 5950 6800 50  0001 C CNN
F 3 "" H 5950 6800 50  0000 C CNN
	1    5950 6800
	-1   0    0    -1  
$EndComp
Wire Wire Line
	6300 6750 6300 6800
Wire Wire Line
	6200 6800 6700 6800
Wire Wire Line
	5700 6800 5600 6800
Wire Wire Line
	5600 6800 5600 6750
$Comp
L CP C1
U 1 1
P 9700 1100
F 0 "C1" H 9725 1200 50  0000 L CNN
F 1 "120uF" H 9750 1000 50  0000 L CNN
F 2 "Capacitors_ThroughHole:C_Radial_D5_L11_P2.5" H 9738 950 50  0001 C CNN
F 3 "" H 9700 1100 50  0000 C CNN
	1    9700 1100
	-1   0    0    -1  
$EndComp
$Comp
L C C2
U 1 1
P 9950 1100
F 0 "C2" H 9975 1200 50  0000 L CNN
F 1 "0.1uF" H 9975 1000 50  0000 L CNN
F 2 "Capacitors_SMD:C_0805_HandSoldering" H 9988 950 50  0001 C CNN
F 3 "" H 9950 1100 50  0000 C CNN
	1    9950 1100
	-1   0    0    -1  
$EndComp
Wire Wire Line
	9600 950  10350 950 
Connection ~ 9700 950 
Connection ~ 9950 950 
$Comp
L GND #PWR037
U 1 1
P 9700 1300
F 0 "#PWR037" H 9700 1050 50  0001 C CNN
F 1 "GND" H 9700 1150 50  0000 C CNN
F 2 "" H 9700 1300 50  0000 C CNN
F 3 "" H 9700 1300 50  0000 C CNN
	1    9700 1300
	1    0    0    -1  
$EndComp
Wire Wire Line
	9700 1250 9950 1250
Wire Wire Line
	9700 1250 9700 1300
Wire Wire Line
	10100 2750 10100 1050
Wire Wire Line
	10100 1050 10350 1050
Wire Wire Line
	10200 2850 10200 1150
Wire Wire Line
	10200 1150 10350 1150
$Comp
L USB_OTG P3
U 1 1
P 13950 1750
F 0 "P3" H 14275 1625 50  0000 C CNN
F 1 "USB_OTG" H 13950 1950 50  0000 C CNN
F 2 "Connect:USB_Micro-B" V 13900 1650 50  0001 C CNN
F 3 "" V 13900 1650 50  0000 C CNN
	1    13950 1750
	0    1    1    0   
$EndComp
$Comp
L GND #PWR038
U 1 1
P 13600 2050
F 0 "#PWR038" H 13600 1800 50  0001 C CNN
F 1 "GND" H 13600 1900 50  0000 C CNN
F 2 "" H 13600 2050 50  0000 C CNN
F 3 "" H 13600 2050 50  0000 C CNN
	1    13600 2050
	1    0    0    -1  
$EndComp
$Comp
L GND #PWR039
U 1 1
P 14050 2250
F 0 "#PWR039" H 14050 2000 50  0001 C CNN
F 1 "GND" H 14050 2100 50  0000 C CNN
F 2 "" H 14050 2250 50  0000 C CNN
F 3 "" H 14050 2250 50  0000 C CNN
	1    14050 2250
	1    0    0    -1  
$EndComp
NoConn ~ 13650 1850
Wire Wire Line
	13600 2050 13600 1950
Wire Wire Line
	13600 1950 13650 1950
Wire Wire Line
	14050 2250 14050 2150
$Comp
L CP C4
U 1 1
P 13000 1700
F 0 "C4" H 13025 1800 50  0000 L CNN
F 1 "120uF" H 13050 1600 50  0000 L CNN
F 2 "Capacitors_ThroughHole:C_Radial_D5_L11_P2.5" H 13038 1550 50  0001 C CNN
F 3 "" H 13000 1700 50  0000 C CNN
	1    13000 1700
	-1   0    0    -1  
$EndComp
$Comp
L C C5
U 1 1
P 13250 1700
F 0 "C5" H 13275 1800 50  0000 L CNN
F 1 "0.1uF" H 13275 1600 50  0000 L CNN
F 2 "Capacitors_SMD:C_0805_HandSoldering" H 13288 1550 50  0001 C CNN
F 3 "" H 13250 1700 50  0000 C CNN
	1    13250 1700
	-1   0    0    -1  
$EndComp
Wire Wire Line
	12900 1550 13650 1550
Connection ~ 13000 1550
Connection ~ 13250 1550
$Comp
L GND #PWR040
U 1 1
P 13000 1900
F 0 "#PWR040" H 13000 1650 50  0001 C CNN
F 1 "GND" H 13000 1750 50  0000 C CNN
F 2 "" H 13000 1900 50  0000 C CNN
F 3 "" H 13000 1900 50  0000 C CNN
	1    13000 1900
	1    0    0    -1  
$EndComp
Wire Wire Line
	13000 1850 13250 1850
Wire Wire Line
	13000 1850 13000 1900
Wire Wire Line
	13400 3350 13400 1650
Wire Wire Line
	13400 1650 13650 1650
Wire Wire Line
	13500 3450 13500 1750
Wire Wire Line
	13500 1750 13650 1750
$Comp
L USB_OTG P4
U 1 1
P 13950 4150
F 0 "P4" H 14275 4025 50  0000 C CNN
F 1 "USB_OTG" H 13950 4350 50  0000 C CNN
F 2 "Connect:USB_Micro-B" V 13900 4050 50  0001 C CNN
F 3 "" V 13900 4050 50  0000 C CNN
	1    13950 4150
	0    1    1    0   
$EndComp
$Comp
L GND #PWR041
U 1 1
P 13600 4450
F 0 "#PWR041" H 13600 4200 50  0001 C CNN
F 1 "GND" H 13600 4300 50  0000 C CNN
F 2 "" H 13600 4450 50  0000 C CNN
F 3 "" H 13600 4450 50  0000 C CNN
	1    13600 4450
	1    0    0    -1  
$EndComp
$Comp
L GND #PWR042
U 1 1
P 14050 4650
F 0 "#PWR042" H 14050 4400 50  0001 C CNN
F 1 "GND" H 14050 4500 50  0000 C CNN
F 2 "" H 14050 4650 50  0000 C CNN
F 3 "" H 14050 4650 50  0000 C CNN
	1    14050 4650
	1    0    0    -1  
$EndComp
NoConn ~ 13650 4250
Wire Wire Line
	13600 4450 13600 4350
Wire Wire Line
	13600 4350 13650 4350
Wire Wire Line
	14050 4650 14050 4550
$Comp
L CP C10
U 1 1
P 13000 4100
F 0 "C10" H 13025 4200 50  0000 L CNN
F 1 "120uF" H 13050 4000 50  0000 L CNN
F 2 "Capacitors_ThroughHole:C_Radial_D5_L11_P2.5" H 13038 3950 50  0001 C CNN
F 3 "" H 13000 4100 50  0000 C CNN
	1    13000 4100
	-1   0    0    -1  
$EndComp
$Comp
L C C11
U 1 1
P 13250 4100
F 0 "C11" H 13275 4200 50  0000 L CNN
F 1 "0.1uF" H 13275 4000 50  0000 L CNN
F 2 "Capacitors_SMD:C_0805_HandSoldering" H 13288 3950 50  0001 C CNN
F 3 "" H 13250 4100 50  0000 C CNN
	1    13250 4100
	-1   0    0    -1  
$EndComp
Wire Wire Line
	12900 3950 13650 3950
Connection ~ 13000 3950
Connection ~ 13250 3950
$Comp
L GND #PWR043
U 1 1
P 13000 4300
F 0 "#PWR043" H 13000 4050 50  0001 C CNN
F 1 "GND" H 13000 4150 50  0000 C CNN
F 2 "" H 13000 4300 50  0000 C CNN
F 3 "" H 13000 4300 50  0000 C CNN
	1    13000 4300
	1    0    0    -1  
$EndComp
Wire Wire Line
	13000 4250 13250 4250
Wire Wire Line
	13000 4250 13000 4300
Wire Wire Line
	13400 4050 13650 4050
Wire Wire Line
	13500 4150 13650 4150
Wire Wire Line
	7550 4500 7550 6600
$Comp
L USB_OTG P5
U 1 1
P 10650 6000
F 0 "P5" H 10975 5875 50  0000 C CNN
F 1 "USB_OTG" H 10650 6200 50  0000 C CNN
F 2 "Connect:USB_Micro-B" V 10600 5900 50  0001 C CNN
F 3 "" V 10600 5900 50  0000 C CNN
	1    10650 6000
	0    1    1    0   
$EndComp
$Comp
L GND #PWR044
U 1 1
P 10300 6300
F 0 "#PWR044" H 10300 6050 50  0001 C CNN
F 1 "GND" H 10300 6150 50  0000 C CNN
F 2 "" H 10300 6300 50  0000 C CNN
F 3 "" H 10300 6300 50  0000 C CNN
	1    10300 6300
	1    0    0    -1  
$EndComp
$Comp
L GND #PWR045
U 1 1
P 10750 6500
F 0 "#PWR045" H 10750 6250 50  0001 C CNN
F 1 "GND" H 10750 6350 50  0000 C CNN
F 2 "" H 10750 6500 50  0000 C CNN
F 3 "" H 10750 6500 50  0000 C CNN
	1    10750 6500
	1    0    0    -1  
$EndComp
NoConn ~ 10350 6100
Wire Wire Line
	10300 6300 10300 6200
Wire Wire Line
	10300 6200 10350 6200
Wire Wire Line
	10750 6500 10750 6400
$Comp
L CP C14
U 1 1
P 9700 5950
F 0 "C14" H 9725 6050 50  0000 L CNN
F 1 "120uF" H 9750 5850 50  0000 L CNN
F 2 "Capacitors_ThroughHole:C_Radial_D5_L11_P2.5" H 9738 5800 50  0001 C CNN
F 3 "" H 9700 5950 50  0000 C CNN
	1    9700 5950
	-1   0    0    -1  
$EndComp
$Comp
L C C15
U 1 1
P 9950 5950
F 0 "C15" H 9975 6050 50  0000 L CNN
F 1 "0.1uF" H 9975 5850 50  0000 L CNN
F 2 "Capacitors_SMD:C_0805_HandSoldering" H 9988 5800 50  0001 C CNN
F 3 "" H 9950 5950 50  0000 C CNN
	1    9950 5950
	-1   0    0    -1  
$EndComp
Wire Wire Line
	9600 5800 10350 5800
Connection ~ 9700 5800
Connection ~ 9950 5800
$Comp
L GND #PWR046
U 1 1
P 9700 6150
F 0 "#PWR046" H 9700 5900 50  0001 C CNN
F 1 "GND" H 9700 6000 50  0000 C CNN
F 2 "" H 9700 6150 50  0000 C CNN
F 3 "" H 9700 6150 50  0000 C CNN
	1    9700 6150
	1    0    0    -1  
$EndComp
Wire Wire Line
	9700 6100 9950 6100
Wire Wire Line
	9700 6100 9700 6150
Wire Wire Line
	10100 5900 10350 5900
Wire Wire Line
	10200 6000 10350 6000
Wire Wire Line
	7450 4600 7450 7150
Wire Wire Line
	7450 7150 10100 7150
Wire Wire Line
	10100 7150 10100 5900
Wire Wire Line
	10200 6000 10200 7300
Wire Wire Line
	10200 7300 7350 7300
Wire Wire Line
	7350 7300 7350 4700
Wire Wire Line
	10200 5350 13400 5350
Wire Wire Line
	13400 5350 13400 4050
Wire Wire Line
	13500 4150 13500 5450
Wire Wire Line
	13500 5450 10100 5450
$Comp
L USB_OTG P6
U 1 1
P 1700 8500
F 0 "P6" H 2025 8375 50  0000 C CNN
F 1 "USB_OTG" H 1700 8700 50  0000 C CNN
F 2 "Connect:USB_Micro-B_10103594-0001LF" V 1650 8400 50  0001 C CNN
F 3 "" V 1650 8400 50  0000 C CNN
	1    1700 8500
	0    1    1    0   
$EndComp
NoConn ~ 1400 8400
NoConn ~ 1400 8500
NoConn ~ 1400 8600
$Comp
L +5V #PWR047
U 1 1
P 1400 8200
F 0 "#PWR047" H 1400 8050 50  0001 C CNN
F 1 "+5V" H 1400 8340 50  0000 C CNN
F 2 "" H 1400 8200 50  0000 C CNN
F 3 "" H 1400 8200 50  0000 C CNN
	1    1400 8200
	1    0    0    -1  
$EndComp
Wire Wire Line
	1400 8200 1400 8300
$Comp
L GND #PWR048
U 1 1
P 1800 8950
F 0 "#PWR048" H 1800 8700 50  0001 C CNN
F 1 "GND" H 1800 8800 50  0000 C CNN
F 2 "" H 1800 8950 50  0000 C CNN
F 3 "" H 1800 8950 50  0000 C CNN
	1    1800 8950
	1    0    0    -1  
$EndComp
Wire Wire Line
	1400 8700 1400 8900
Wire Wire Line
	1400 8900 1800 8900
Wire Wire Line
	1800 8900 1800 8950
$Comp
L CONN_01X02 P7
U 1 1
P 1500 9500
F 0 "P7" H 1500 9650 50  0000 C CNN
F 1 "CONN_01X02" V 1600 9500 50  0000 C CNN
F 2 "Pin_Headers:Pin_Header_Angled_1x02" H 1500 9500 50  0001 C CNN
F 3 "" H 1500 9500 50  0000 C CNN
	1    1500 9500
	-1   0    0    -1  
$EndComp
$Comp
L +5V #PWR049
U 1 1
P 1700 9400
F 0 "#PWR049" H 1700 9250 50  0001 C CNN
F 1 "+5V" H 1700 9540 50  0000 C CNN
F 2 "" H 1700 9400 50  0000 C CNN
F 3 "" H 1700 9400 50  0000 C CNN
	1    1700 9400
	1    0    0    -1  
$EndComp
$Comp
L GND #PWR050
U 1 1
P 1700 9600
F 0 "#PWR050" H 1700 9350 50  0001 C CNN
F 1 "GND" H 1700 9450 50  0000 C CNN
F 2 "" H 1700 9600 50  0000 C CNN
F 3 "" H 1700 9600 50  0000 C CNN
	1    1700 9600
	1    0    0    -1  
$EndComp
Wire Wire Line
	1700 9400 1700 9450
Wire Wire Line
	1700 9550 1700 9600
Wire Notes Line
	1150 7800 1150 9950
Wire Notes Line
	1150 9950 2250 9950
Wire Notes Line
	2250 9950 2250 7800
Wire Notes Line
	2250 7800 1150 7800
Text Notes 2200 8300 1    59   ~ 0
+5V input
$Comp
L PWR_FLAG #FLG051
U 1 1
P 2050 9450
F 0 "#FLG051" H 2050 9545 50  0001 C CNN
F 1 "PWR_FLAG" H 2050 9630 50  0000 C CNN
F 2 "" H 2050 9450 50  0000 C CNN
F 3 "" H 2050 9450 50  0000 C CNN
	1    2050 9450
	1    0    0    -1  
$EndComp
Wire Wire Line
	2050 9450 2050 9550
Wire Wire Line
	2050 9550 1700 9550
$Comp
L PWR_FLAG #FLG052
U 1 1
P 6700 6800
F 0 "#FLG052" H 6700 6895 50  0001 C CNN
F 1 "PWR_FLAG" H 6700 6980 50  0000 C CNN
F 2 "" H 6700 6800 50  0000 C CNN
F 3 "" H 6700 6800 50  0000 C CNN
	1    6700 6800
	1    0    0    -1  
$EndComp
Connection ~ 6300 6800
Text Label 6850 2750 0    60   ~ 0
DD1-
Text Label 6850 2850 0    60   ~ 0
DD1+
Text Label 6850 4600 0    60   ~ 0
DD4-
Text Label 6850 4700 0    60   ~ 0
DD4+
Text Label 3800 2300 0    60   ~ 0
D+
Text Label 3800 2200 0    60   ~ 0
D-
Text Label 6850 3350 0    60   ~ 0
DD2-
Text Label 6850 3450 0    60   ~ 0
DD2+
Text Label 6850 3950 0    60   ~ 0
DD3-
Text Label 6850 4050 0    60   ~ 0
DD3+
Wire Wire Line
	950  4400 950  4450
$Comp
L GND #PWR053
U 1 1
P 950 4450
F 0 "#PWR053" H 950 4200 50  0001 C CNN
F 1 "GND" H 950 4300 50  0000 C CNN
F 2 "" H 950 4450 50  0000 C CNN
F 3 "" H 950 4450 50  0000 C CNN
	1    950  4450
	1    0    0    -1  
$EndComp
$Comp
L R R5
U 1 1
P 950 4250
F 0 "R5" V 1030 4250 50  0000 C CNN
F 1 "NP" V 950 4250 50  0000 C CNN
F 2 "Resistors_SMD:R_0603_HandSoldering" V 880 4250 50  0001 C CNN
F 3 "" H 950 4250 50  0000 C CNN
	1    950  4250
	1    0    0    -1  
$EndComp
Wire Wire Line
	1800 6350 1800 6400
$Comp
L GND #PWR054
U 1 1
P 7850 1350
F 0 "#PWR054" H 7850 1100 50  0001 C CNN
F 1 "GND" H 7850 1200 50  0000 C CNN
F 2 "" H 7850 1350 50  0000 C CNN
F 3 "" H 7850 1350 50  0000 C CNN
	1    7850 1350
	1    0    0    -1  
$EndComp
Wire Wire Line
	7650 2550 7650 1650
Wire Wire Line
	7650 1650 8200 1650
Wire Wire Line
	8200 1350 8300 1350
$Comp
L GND #PWR055
U 1 1
P 11150 1950
F 0 "#PWR055" H 11150 1700 50  0001 C CNN
F 1 "GND" H 11150 1800 50  0000 C CNN
F 2 "" H 11150 1950 50  0000 C CNN
F 3 "" H 11150 1950 50  0000 C CNN
	1    11150 1950
	1    0    0    -1  
$EndComp
Wire Wire Line
	10850 3150 10850 2200
Wire Wire Line
	10850 2200 11500 2200
Wire Wire Line
	11500 1950 11600 1950
$Comp
L GND #PWR056
U 1 1
P 11100 4350
F 0 "#PWR056" H 11100 4100 50  0001 C CNN
F 1 "GND" H 11100 4200 50  0000 C CNN
F 2 "" H 11100 4350 50  0000 C CNN
F 3 "" H 11100 4350 50  0000 C CNN
	1    11100 4350
	1    0    0    -1  
$EndComp
Wire Wire Line
	10950 3750 10950 4650
Wire Wire Line
	10950 4650 11500 4650
Wire Wire Line
	11500 4350 11600 4350
$Comp
L GND #PWR057
U 1 1
P 7850 6200
F 0 "#PWR057" H 7850 5950 50  0001 C CNN
F 1 "GND" H 7850 6050 50  0000 C CNN
F 2 "" H 7850 6200 50  0000 C CNN
F 3 "" H 7850 6200 50  0000 C CNN
	1    7850 6200
	1    0    0    -1  
$EndComp
Wire Wire Line
	7650 6500 8200 6500
Wire Wire Line
	8200 6200 8300 6200
Text Label 9950 950  0    60   ~ 0
VCC_1
Text Label 13250 1550 0    60   ~ 0
VCC_2
Text Label 13250 3950 0    60   ~ 0
VCC_3
Text Label 9950 5800 0    60   ~ 0
VCC_4
$EndSCHEMATC
